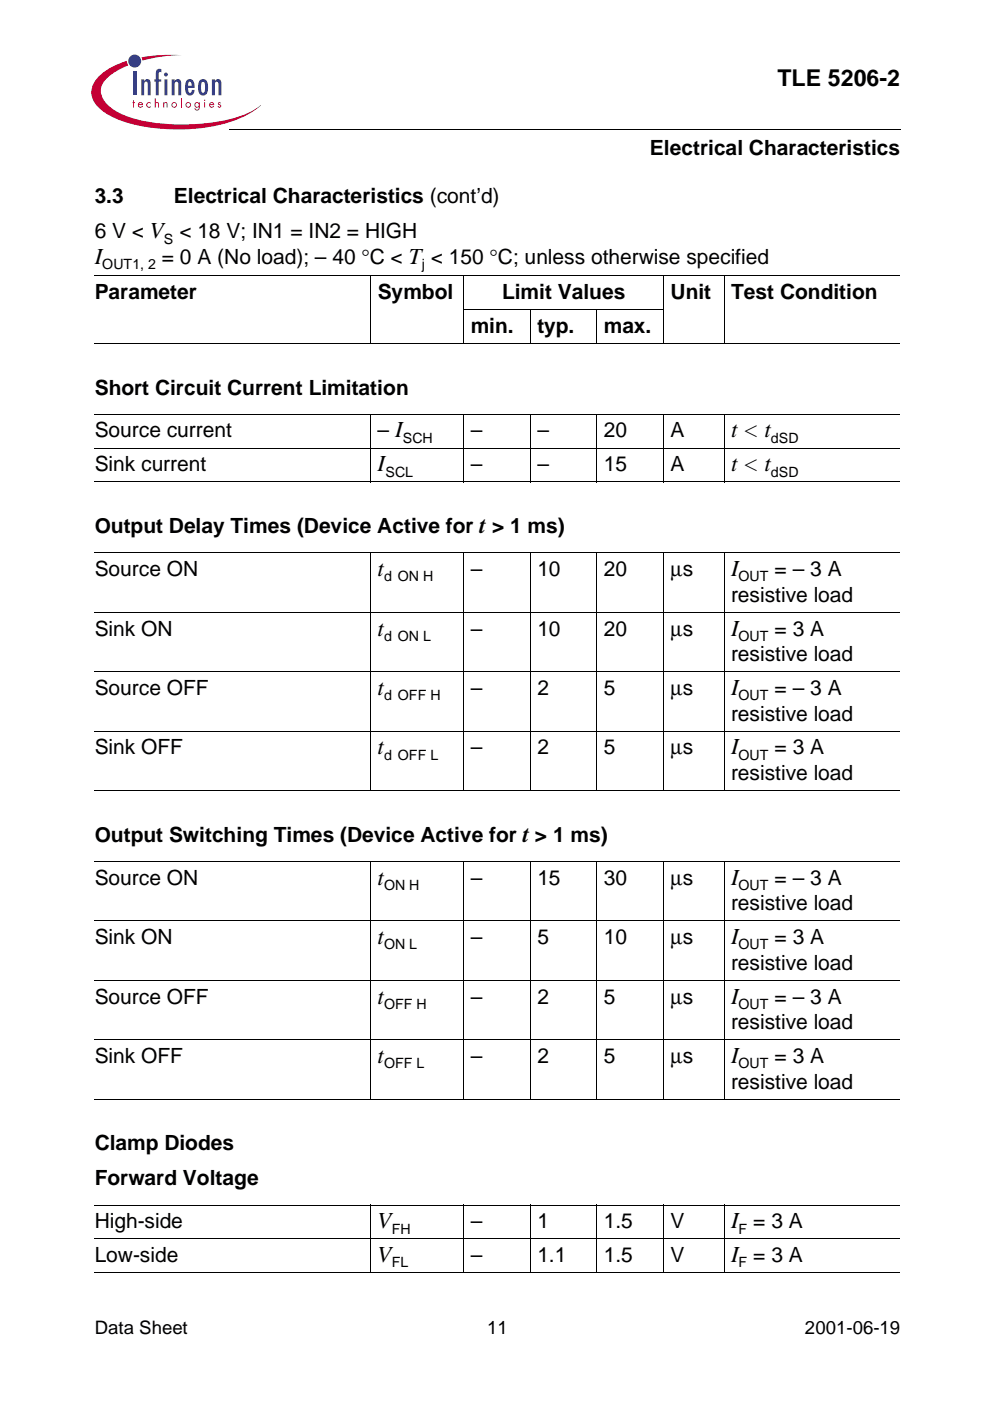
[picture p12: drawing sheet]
<svg xmlns="http://www.w3.org/2000/svg" width="210mm" height="297mm" viewBox="0 0 210 297" stroke-linecap="round" stroke-linejoin="round" font-family="sans-serif">
<g fill="#c40035">
<path d="M28.2 21.3h.2v.4h.2v.2h-.2v.9h-.2v-.9h-.1z"/>
<path d="M31.2 21.8l.6-.1 .2 .1v.2a.41 .41 0 0 0-.7-.1 .41 .41 0 0 0 .1 .7 .41 .41 0 0 0 .6-.1v.2a.6 .6 0 0 1-.8-.1 .6 .6 0 0 1 0-.8z"/>
<path d="M32.8 20.8h.2v1l.3-.2 .4 .3v.9h-.2v-.8l-.2-.2-.3 .3v.7h-.2z"/>
<path d="M34.6 21.7h.2v.1l.3-.2 .3 .1 .1 1.1h-.2v-.8l-.2-.2-.3 .3v.7h-.2z"/>
<path d="M38.3 20.8h.2v2h-.2z"/>
<path d="M46.2 21.8a.33 .33 0 0 1 .6 .1h-.4l.1 .2a.4 .4 0 0 1 .4 .3 .4 .4 0 0 1-.3 .4 .4 .4 0 0 1-.5-.2h.6l-.1-.3a.4 .4 0 0 1-.4-.5z"/>
<path d="M30 12.2a35.9 35.9 0 0 1 8.6-.5 31.2 31.2 0 0 0-8.4 1.2z"/>
<path d="M21 16.1a14.5 14.5 0 0 1 5.9-3.2l.3 1a9.8 9.8 0 0 0-5.7 4.3 4 4 0 0 0 1.7 4.4 20.4 20.4 0 0 0 11.2 3.6 39.1 39.1 0 0 0 18.4-2.3l2.5-1.6a19.1 19.1 0 0 1-10.1 4.5 40.7 40.7 0 0 1-19.8-1.3 9.9 9.9 0 0 1-5.6-4.2 4.3 4.3 0 0 1 1.2-5.2z"/>
<path d="M29.5 22l.3-.2 .3 .3h-.7zM29.4 21.8a.59 .59 0 0 0 0 .9 .59 .59 0 0 0 .9-.2l-.2-.1-.2 .2a.37 .37 0 0 1-.5-.3h.9a.54 .54 0 0 0-.3-.6 .54 .54 0 0 0-.6 .1z"/>
<path d="M36.5 22.2a.41 .41 0 0 1 .8 0 .41 .41 0 0 1-.8 0zM36.3 22.2a.6 .6 0 0 0 1.2 0 .6 .6 0 0 0-1.2 0z"/>
<path d="M39.5 22.2a.41 .41 0 0 1 .8 0 .41 .41 0 0 1-.8 0zM39.3 22.2a.6 .6 0 0 0 1.2 0 .6 .6 0 0 0-1.2 0z"/>
<path d="M41.4 22.2a.4 .4 0 0 1 .8 0 .4 .4 0 0 1-.8 0zM41.4 21.8a.57 .57 0 0 0-.1 .8 .57 .57 0 0 0 .8 0 .44 .44 0 0 1 0 .5 .44 .44 0 0 1-.5 .1l-.2-.3h-.2a.56 .56 0 0 0 .7 .5 .56 .56 0 0 0 .4-.6v-1.1h-.2v.1l-.3-.2z"/>
<path d="M43.3 21.7h.2v1.1h-.2zM43.3 21.2a.14 .14 0 0 1 .2 0 .14 .14 0 0 1-.2 0z"/>
<path d="M44.6 22l.3-.2 .3 .3h-.7zM44.5 21.8a.59 .59 0 0 0 0 .9 .59 .59 0 0 0 .9-.2l-.2-.1-.2 .2a.37 .37 0 0 1-.5-.3h.9a.54 .54 0 0 0-.3-.6 .54 .54 0 0 0-.6 .1z"/>
</g>
<g fill="#343e93">
<path d="M28.2 15.2h.7v5h-.7z"/>
<path d="M29.9 16.8h.7v.4a.77 .77 0 0 1 1-.4 .77 .77 0 0 1 .4 1.1v2.3h-.7v-2.6l-.4-.3a.58 .58 0 0 0-.3 .8v2.1h-.7z"/>
<path d="M33.2 14.8l.6-.2 .4 .1v.6h-.2l-.3 .3v1.2h.5v.5h-.5v2.9h-.7v-2.9h-.3v-.5h.3v-1.4z"/>
<path d="M36.4 16.8h.6v.4a.77 .77 0 0 1 1.1-.4 .77 .77 0 0 1 .3 1.1v2.3h-.6v-2.6l-.4-.3a.58 .58 0 0 0-.4 .8v2.1h-.6z"/>
<path d="M44.9 16.8h.7v.4a.77 .77 0 0 1 1-.4 .77 .77 0 0 1 .3 1.1v2.3h-.6v-2.6l-.4-.3a.58 .58 0 0 0-.3 .8v2.1h-.7z"/>
<path d="M34.9 16.8h.6v3.4h-.6zM34.8 15.8a.42 .42 0 0 1 .8 0 .42 .42 0 0 1-.8 0z"/>
<path d="M40 17.4l.2-.1a.73 .73 0 0 1 .4 .9h-.7zM39.8 16.9a2.68 2.68 0 0 0 0 3.2 1.01 1.01 0 0 0 1.1 0 1.01 1.01 0 0 0 .4-1h-.6l-.2 .5-.2 .1a.98 .98 0 0 1-.4-1.1l1.4-.1a1.54 1.54 0 0 0-1.1-1.7z"/>
<path d="M42.8 17.5l.3-.2a1.27 1.27 0 0 1 .4 1.5l-.2 .7-.2 .2a1.27 1.27 0 0 1-.5-1.5zM42.3 17.2l-.3 1.3a1.47 1.47 0 0 0 1.1 1.8 1.31 1.31 0 0 0 1-1.8 1.48 1.48 0 0 0-1-1.7l-.5 .1z"/>
<circle cx="28.6" cy="12.9" r="1.37"/>
</g>
<path d="M48.5 27.5l.1 .1zM190.9 27.5v.1z" fill="#000"/>
<g fill="none" stroke="#000" stroke-width=".21">
<path d="M48.6 27.6h142.3M20.1 58.5h170.8M78.6 58.4v14.5M98.3 58.4v14.5M140.7 58.4v14.5M153.5 58.4v14.5M20.1 72.8h170.8M98.2 65.6h42.6M112.5 65.5v7.4M126.5 65.5v7.4M20.1 87.8h170.8M20.1 95h170.8"/>
<path d="M78.6 87.8v14.4M98.3 87.8v14.4M112.5 87.8v14.4M126.5 87.8v14.4M140.7 87.8v14.4M153.5 87.8v14.4M20.1 102.2h170.8M20.1 117.2h170.8M78.6 117.1v50.6M98.3 117.1v50.6M112.5 117.1v50.6M126.5 117.1v50.6"/>
<path d="M140.7 117.1v50.6M153.5 117.1v50.6M20.1 129.8h170.8M20.1 142.4h170.8M20.1 155h170.8M20.1 167.6h170.8M20.1 182.7h170.8M20.1 195.2h170.8M78.6 182.6v50.5M98.3 182.6v50.5M112.5 182.6v50.5M126.5 182.6v50.5"/>
<path d="M140.7 182.6v50.5M153.5 182.6v50.5M20.1 207.9h170.8M20.1 220.4h170.8M20.1 233h170.8M20.1 255.5h170.8M78.6 255.4v14.5M98.3 255.4v14.5M112.5 255.4v14.5M126.5 255.4v14.5M140.7 255.4v14.5M153.5 255.4v14.5"/>
<path d="M20.1 262.7h170.8M20.1 269.8h170.8"/>
</g>
<g font-size="4.9">
<text x="164.8" y="18.2">TLE 5206-2</text>
<text x="20.1" y="56">I</text>
<text x="155" y="92.8">t &lt; t</text>
<text x="80.1" y="99.9">I</text>
<text x="155" y="99.9">t &lt; t</text>
<text x="80.1" y="122.2">t</text>
<text x="155" y="122.2">I</text>
<text x="80.1" y="134.7">t</text>
<text x="155" y="134.7">I</text>
<text x="80.1" y="147.4">t</text>
<text x="155" y="147.4">I</text>
<text x="80.1" y="159.9">t</text>
<text x="155" y="159.9">I</text>
<text x="80.1" y="187.6">t</text>
<text x="155" y="187.6">I</text>
<text x="80.1" y="200.2">t</text>
<text x="155" y="200.2">I</text>
<text x="80.1" y="212.8">t</text>
<text x="155" y="212.8">I</text>
<text x="80.1" y="225.4">t</text>
<text x="155" y="225.4">I</text>
<text x="80.1" y="260.4">V</text>
<text x="155" y="260.4">I = 3 A</text>
<text x="80.1" y="267.6">V</text>
<text x="155" y="267.6">I = 3 A</text>
</g>
<g font-size="4.4">
<text x="137.8" y="32.8">Electrical Characteristics</text>
<text x="20.1" y="43.1">3.3</text>
<text x="36.8" y="43.1">Electrical Characteristics (cont’d)</text>
<text x="20.1" y="50.5">6 V &lt; V &lt; 18 V; IN1 = IN2 = HIGH</text>
<text x="34.3" y="56">= 0 A (No load); – 40 °C &lt; T &lt; 150 °C; unless otherwise specified</text>
<text x="20.1" y="63.4">Parameter</text>
<text x="80.1" y="63.4">Symbol</text>
<text x="106.4" y="63.4">Limit Values</text>
<text x="142.2" y="63.4">Unit</text>
<text x="155" y="63.4">Test Condition</text>
<text x="99.8" y="70.5">min.</text>
<text x="113.9" y="70.5">typ.</text>
<text x="128" y="70.5">max.</text>
<text x="20.1" y="83.7">Short Circuit Current Limitation</text>
<text x="20.1" y="92.8">Source current</text>
<text x="80.1" y="92.8">– I</text>
<text x="99.8" y="92.8">–</text>
<text x="113.9" y="92.8">–</text>
<text x="128" y="92.8">20</text>
<text x="142.2" y="92.8">A</text>
<text x="20.1" y="99.9">Sink current</text>
<text x="99.8" y="99.9">–</text>
<text x="113.9" y="99.9">–</text>
<text x="128" y="99.9">15</text>
<text x="142.2" y="99.9">A</text>
<text x="20.1" y="113">Output Delay Times (Device Active for t &gt; 1 ms)</text>
<text x="20.1" y="122.2">Source ON</text>
<text x="99.8" y="122.2">–</text>
<text x="113.9" y="122.2">10</text>
<text x="128" y="122.2">20</text>
<text x="142.2" y="122.2">µs</text>
<text x="164.2" y="122.2">= – 3 A</text>
<text x="155" y="127.6">resistive load</text>
<text x="20.1" y="134.7">Sink ON</text>
<text x="99.8" y="134.7">–</text>
<text x="113.9" y="134.7">10</text>
<text x="128" y="134.7">20</text>
<text x="142.2" y="134.7">µs</text>
<text x="164.2" y="134.7">= 3 A</text>
<text x="155" y="140.2">resistive load</text>
<text x="20.1" y="147.4">Source OFF</text>
<text x="99.8" y="147.4">–</text>
<text x="113.9" y="147.4">2</text>
<text x="128" y="147.4">5</text>
<text x="142.2" y="147.4">µs</text>
<text x="164.2" y="147.4">= – 3 A</text>
<text x="155" y="152.8">resistive load</text>
<text x="20.1" y="159.9">Sink OFF</text>
<text x="99.8" y="159.9">–</text>
<text x="113.9" y="159.9">2</text>
<text x="128" y="159.9">5</text>
<text x="142.2" y="159.9">µs</text>
<text x="164.2" y="159.9">= 3 A</text>
<text x="155" y="165.4">resistive load</text>
<text x="20.1" y="178.5">Output Switching Times (Device Active for t &gt; 1 ms)</text>
<text x="20.1" y="187.6">Source ON</text>
<text x="99.8" y="187.6">–</text>
<text x="113.9" y="187.6">15</text>
<text x="128" y="187.6">30</text>
<text x="142.2" y="187.6">µs</text>
<text x="164.2" y="187.6">= – 3 A</text>
<text x="155" y="193">resistive load</text>
<text x="20.1" y="200.2">Sink ON</text>
<text x="99.8" y="200.2">–</text>
<text x="113.9" y="200.2">5</text>
<text x="128" y="200.2">10</text>
<text x="142.2" y="200.2">µs</text>
<text x="164.2" y="200.2">= 3 A</text>
<text x="155" y="205.6">resistive load</text>
<text x="20.1" y="212.8">Source OFF</text>
<text x="99.8" y="212.8">–</text>
<text x="113.9" y="212.8">2</text>
<text x="128" y="212.8">5</text>
<text x="142.2" y="212.8">µs</text>
<text x="164.2" y="212.8">= – 3 A</text>
<text x="155" y="218.2">resistive load</text>
<text x="20.1" y="225.4">Sink OFF</text>
<text x="99.8" y="225.4">–</text>
<text x="113.9" y="225.4">2</text>
<text x="128" y="225.4">5</text>
<text x="142.2" y="225.4">µs</text>
<text x="164.2" y="225.4">= 3 A</text>
<text x="155" y="230.8">resistive load</text>
<text x="20.1" y="243.9">Clamp Diodes</text>
<text x="20.1" y="251.3">Forward Voltage</text>
<text x="20.1" y="260.4">High-side</text>
<text x="99.8" y="260.4">–</text>
<text x="113.9" y="260.4">1</text>
<text x="128" y="260.4">1.5</text>
<text x="142.2" y="260.4">V</text>
<text x="20.1" y="267.6">Low-side</text>
<text x="99.8" y="267.6">–</text>
<text x="113.9" y="267.6">1.1</text>
<text x="128" y="267.6">1.5</text>
<text x="142.2" y="267.6">V</text>
</g>
<g font-size="3.9">
<text x="20.1" y="282.9">Data Sheet</text>
<text x="103.3" y="282.9">11</text>
<text x="170.7" y="282.9">2001-06-19</text>
</g>
<g font-size="3">
<text x="34.8" y="51.6">S</text>
<text x="21.7" y="57.1">OUT1, 2</text>
<text x="89.4" y="57.1">j</text>
<text x="85.4" y="93.9">SCH</text>
<text x="163.5" y="93.9">dSD</text>
<text x="81.7" y="101">SCL</text>
<text x="163.5" y="101">dSD</text>
<text x="81.4" y="123.3">d ON H</text>
<text x="156.6" y="123.3">OUT</text>
<text x="81.4" y="135.8">d ON L</text>
<text x="156.6" y="135.8">OUT</text>
<text x="81.4" y="148.5">d OFF H</text>
<text x="156.6" y="148.5">OUT</text>
<text x="81.4" y="161">d OFF L</text>
<text x="156.6" y="161">OUT</text>
<text x="81.4" y="188.7">ON H</text>
<text x="156.6" y="188.7">OUT</text>
<text x="81.4" y="201.3">ON L</text>
<text x="156.6" y="201.3">OUT</text>
<text x="81.4" y="213.9">OFF H</text>
<text x="156.6" y="213.9">OUT</text>
<text x="81.4" y="226.5">OFF L</text>
<text x="156.6" y="226.5">OUT</text>
<text x="83.1" y="261.6">FH</text>
<text x="156.6" y="261.6">F</text>
<text x="83.1" y="268.7">FL</text>
<text x="156.6" y="268.7">F</text>
</g>
</svg>
